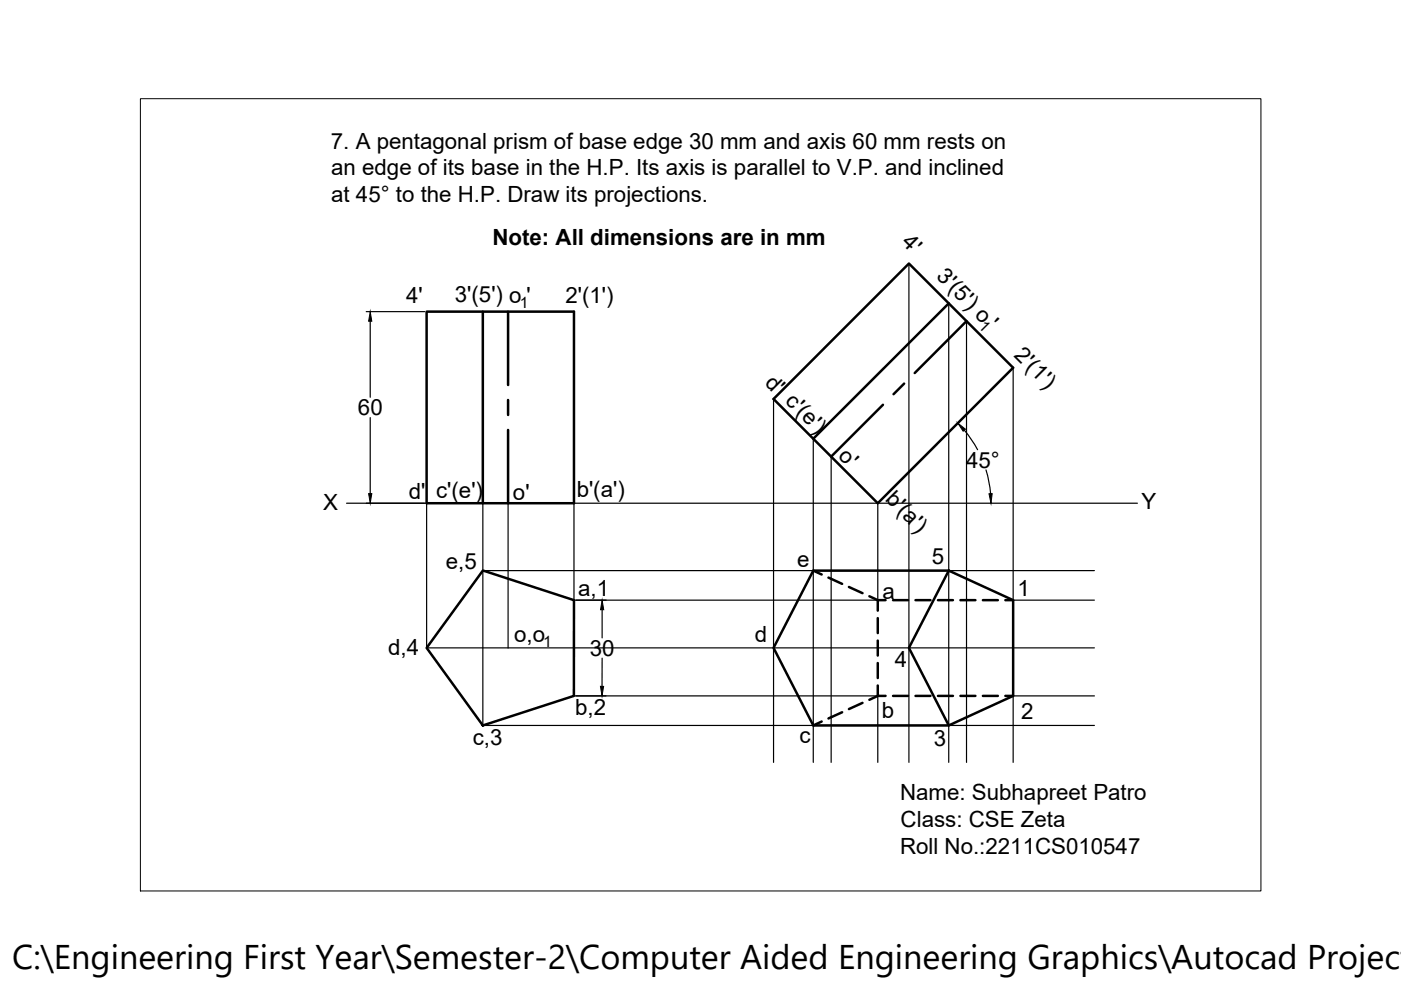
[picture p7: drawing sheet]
<svg xmlns="http://www.w3.org/2000/svg" width="297mm" height="210mm" viewBox="0 0 297 210" stroke-linecap="round" stroke-linejoin="round" font-family="sans-serif">
<!-- layer: 0 -->
<g fill="none" stroke="#000" stroke-width=".25">
<path d="M192.7 55.9v105.7M77.6 66.1h12.4M78.5 68.1v16.1M201.2 64.3v97.3M204.9 68.1v93.5M214.8 78v83.6M78.5 88.5v16.2M164 84.6v77M172.4 93v68.6M176.2 96.8v64.8M204.4 91.2l1.4 1.7 1.5 2.4M209.1 99.6l.6 2.9 .3 2.2"/>
<path d="M73.5 106.7h167.7M90.5 106.7v30.7h141.5M102.4 106.7v47.1h129.6M107.7 106.7v30.7M121.7 106.7v20.5h64.4v-20.5M102.4 121h129.6M127.7 129.3v5.9M127.7 139.5l-.1 6M214.8 127.2h17.2M121.7 147.5h64.4v14.1M214.8 147.5h17.2"/>
</g>
<g fill="none" stroke="#000" stroke-width=".53">
<path d="M192.7 55.9l22.1 22.1-28.7 28.7-22.1-22.1zM90.5 66.1h31.2v40.6h-31.2zM102.4 66.1v40.6M107.7 66.1v15.5M201.2 64.3l-28.8 28.7M204.9 68.1l-11 11M107.7 84.8v3.2M107.7 91.2v15.5M187.2 85.8l-11 11M191.7 81.3l-2.3 2.3M102.4 121l19.3 6.2v20.3l-19.3 6.3-11.9-16.4zM172.4 121l1.8 .8"/>
<path d="M175.6 122.5l2.9 1.3M180 124.5l2.9 1.3M184.3 126.4l1.8 .8M186.1 127.2h1.7M186.1 127.2v2.3M186.1 131.1v3.1M186.1 135.8v3.2M189.3 127.2h3.2M194.1 127.2h3.2M198.9 127.2h3.1M201.2 121l13.6 6.2v20.3l-13.6 6.3-8.5-16.4zM201.2 121h-28.8l-8.4 16.4 8.4 16.4h28.8"/>
<path d="M203.6 127.2h3.2M208.4 127.2h3.2M213.2 127.2h1.6M174.2 153l-1.8 .8M178.5 151l-2.9 1.3M182.9 149l-2.9 1.3M186.1 147.5l-1.8 .9M186.1 147.5h1.7M186.1 140.6v3.2M186.1 145.3v2.2M189.3 147.5h3.2M194.1 147.5h3.2"/>
<path d="M198.9 147.5h3.1M203.6 147.5h3.2M208.4 147.5h3.2M213.2 147.5h1.6"/>
</g>
<path d="M78.5 66.1l.3 2h-.6zM203.1 89.7l1.6 1.3-.5 .4zM78.2 104.7h.6l-.3 2zM209.7 104.7h.7l-.3 2zM127.7 127.2l.3 2.1h-.7zM127.3 145.5h.7l-.4 2z" fill="#000" stroke="#000" stroke-width=".21"/>
<path d="M29.8 20.9h237.5v168h-237.5z" fill="none" stroke="#000" stroke-width=".21"/>
<text font-size="7.3" x="2.6" y="205.5">C:\Engineering First Year\Semester-2\Computer Aided Engineering Graphics\Autocad Project</text>
<g font-size="4.7">
<text x="70.2" y="31.5">7. A pentagonal prism of base edge 30 mm and axis 60 mm rests on</text>
<text x="70.2" y="37.2">an edge of its base in the H.P. Its axis is parallel to V.P. and inclined</text>
<text x="70.2" y="42.8">at 45° to the H.P. Draw its projections.</text>
<text x="104.4" y="52">Note: All dimensions are in mm</text>
<text x="191" y="51.5" transform="rotate(45 191 51.5)">4'</text>
<text x="198.4" y="58.7" transform="rotate(45 198.4 58.7)">3'(5') o</text>
<text x="86.1" y="64.3">4'</text>
<text x="96.4" y="64.1">3'(5') o '</text>
<text x="119.9" y="64.3">2'(1')</text>
<text x="209.1" y="69.5" transform="rotate(44 209.1 69.5)">'</text>
<text x="214.8" y="75.4" transform="rotate(45 214.8 75.4)">2'(1')</text>
<text x="161.9" y="81.3" transform="rotate(45 161.9 81.3)">d' c'(e')</text>
<text x="75.9" y="88.1">60</text>
<text x="177.5" y="97" transform="rotate(45 177.5 97)">o'</text>
<text x="204.8" y="99.2">45°</text>
<text x="86.7" y="105.8">d'</text>
<text x="92.5" y="105.5">c'(e')</text>
<text x="108.8" y="105.9">o'</text>
<text x="122.3" y="105.3">b'(a')</text>
<text x="187.5" y="106.1" transform="rotate(45 187.5 106.1)">b'(a')</text>
<text x="242" y="107.9">Y</text>
<text x="68.5" y="108.1">X</text>
<text x="197.6" y="119.6">5</text>
<text x="94.5" y="120.6">e,5</text>
<text x="169" y="120.2">e</text>
<text x="122.6" y="126.3">a,1</text>
<text x="187.1" y="126.9">a</text>
<text x="215.7" y="126.3">1</text>
<text x="109" y="136.1">o,o</text>
<text x="160" y="136.1">d</text>
<text x="82.3" y="138.9">d,4</text>
<text x="125" y="139.1">30</text>
<text x="189.7" y="141.4">4</text>
<text x="121.9" y="151.6">b,2</text>
<text x="187" y="152.3">b</text>
<text x="216.5" y="152.4">2</text>
<text x="100.2" y="157.9">c,3</text>
<text x="169.5" y="157.6">c</text>
<text x="198" y="158.2">3</text>
<text x="190.8" y="169.7">Name: Subhapreet Patro</text>
<text x="191" y="175.4">Class: CSE Zeta</text>
<text x="190.8" y="181.1">Roll No.:2211CS010547</text>
</g>
<g font-size="3.3">
<text x="110.2" y="65.2">1</text>
<text x="207.3" y="69.3" transform="rotate(45 207.3 69.3)">1</text>
<text x="115.2" y="137.1">1</text>
</g>
</svg>
